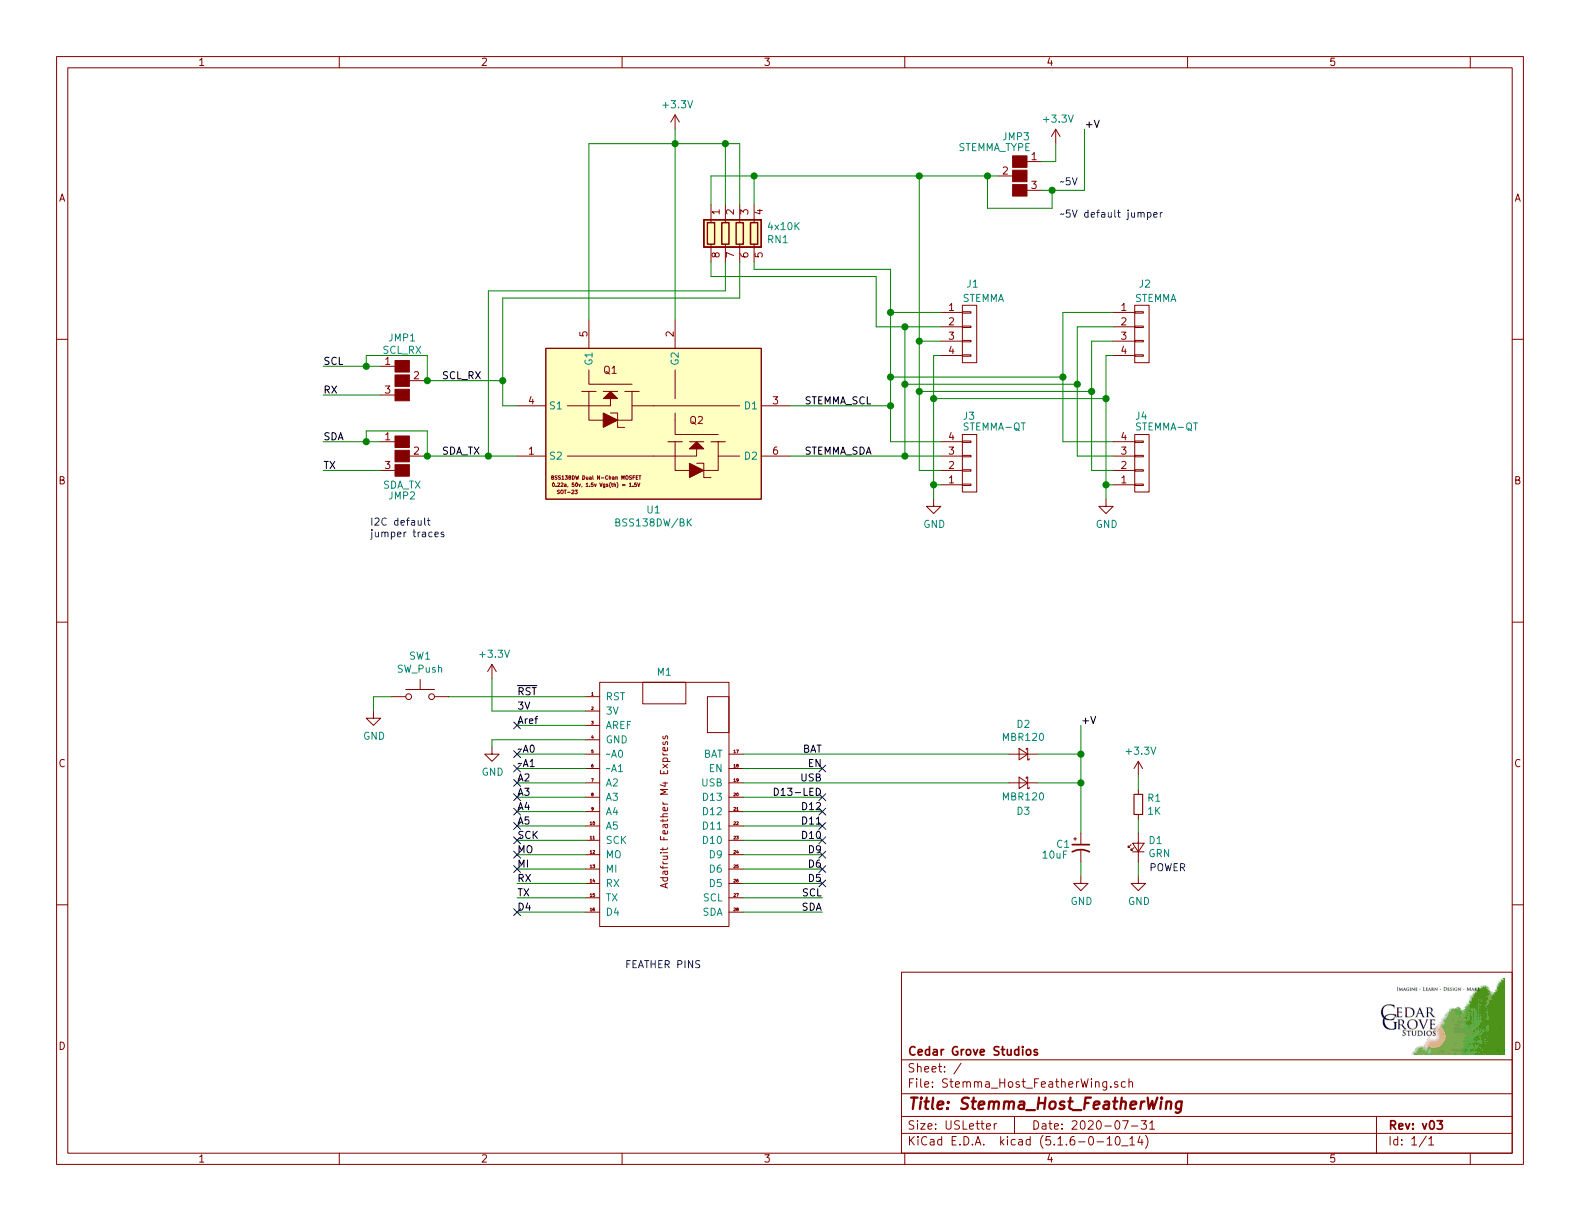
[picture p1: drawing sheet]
EESchema Schematic File Version 4
EELAYER 30 0
EELAYER END
$Descr USLetter 11000 8500
encoding utf-8
Sheet 1 1
Title "Stemma_Host_FeatherWing"
Date "2020-07-31"
Rev "v03"
Comp "Cedar Grove Studios"
Comment1 ""
Comment2 ""
Comment3 ""
Comment4 ""
$EndDescr
Text Label 3600 4950 0    50   ~ 0
3V
Text Label 3600 5250 0    50   ~ 0
~~A0
Text Label 5725 5450 2    50   ~ 0
USB
Text Label 3600 5450 0    50   ~ 0
A2
Text Label 5725 6350 2    50   ~ 0
SDA
Text Label 5725 6250 2    50   ~ 0
SCL
Text Label 3600 5550 0    50   ~ 0
A3
$Comp
L power:GND #PWR0101
U 1 1
P 3425 5200
F 0 "#PWR0101" H 3425 4950 50  0001 C CNN
F 1 "GND" H 3430 5027 50  0000 C CNN
F 2 "" H 3425 5200 50  0001 C CNN
F 3 "" H 3425 5200 50  0001 C CNN
	1    3425 5200
	1    0    0    -1  
$EndComp
Wire Wire Line
	4075 4950 3425 4950
$Comp
L power:+3.3V #PWR0102
U 1 1
P 3425 4725
F 0 "#PWR0102" H 3425 4575 50  0001 C CNN
F 1 "+3.3V" H 3440 4898 50  0000 C CNN
F 2 "" H 3425 4725 50  0001 C CNN
F 3 "" H 3425 4725 50  0001 C CNN
	1    3425 4725
	1    0    0    -1  
$EndComp
Wire Wire Line
	3600 5250 4075 5250
Wire Wire Line
	3600 5350 4075 5350
$Comp
L Stemma_Host_FeatherWing-rescue:CONN_01X04-conn J1
U 1 1
P 6750 2325
F 0 "J1" H 6725 2675 50  0000 L CNN
F 1 "STEMMA" H 6700 2575 50  0000 L CNN
F 2 "Connectors_JST:JST_PH_S4B-PH-SM4-TB_04x2.00mm_Angled" H 6750 2325 50  0001 C CNN
F 3 "" H 6750 2325 50  0001 C CNN
	1    6750 2325
	1    0    0    -1  
$EndComp
$Comp
L power:+3.3V #PWR0103
U 1 1
P 4700 900
F 0 "#PWR0103" H 4700 750 50  0001 C CNN
F 1 "+3.3V" H 4715 1073 50  0000 C CNN
F 2 "" H 4700 900 50  0001 C CNN
F 3 "" H 4700 900 50  0001 C CNN
	1    4700 900 
	1    0    0    -1  
$EndComp
$Comp
L power:GND #PWR0104
U 1 1
P 6500 3475
F 0 "#PWR0104" H 6500 3225 50  0001 C CNN
F 1 "GND" H 6505 3302 50  0000 C CNN
F 2 "" H 6500 3475 50  0001 C CNN
F 3 "" H 6500 3475 50  0001 C CNN
	1    6500 3475
	1    0    0    -1  
$EndComp
Text Label 3600 5350 0    50   ~ 0
~~A1
Wire Wire Line
	3600 5450 4075 5450
Text Label 3600 5750 0    50   ~ 0
A5
Wire Wire Line
	3600 5550 4075 5550
Wire Wire Line
	3600 5650 4075 5650
Text Label 5725 5950 2    50   ~ 0
D9
Text Label 5725 5550 2    50   ~ 0
D13-LED
Wire Wire Line
	5175 5550 5725 5550
Wire Wire Line
	5175 5650 5725 5650
Wire Wire Line
	5175 5750 5725 5750
Wire Wire Line
	5175 5850 5725 5850
Wire Wire Line
	5175 5950 5725 5950
Wire Wire Line
	5175 6050 5725 6050
Wire Wire Line
	5175 6250 5725 6250
Wire Wire Line
	5175 6350 5725 6350
Wire Wire Line
	5175 5350 5725 5350
Text Label 3600 5850 0    50   ~ 0
SCK
Wire Wire Line
	3600 5850 4075 5850
Wire Wire Line
	3600 5950 4075 5950
Wire Wire Line
	3600 5750 4075 5750
Text Label 3600 5650 0    50   ~ 0
A4
Text Label 5725 5650 2    50   ~ 0
D12
Text Label 5725 5750 2    50   ~ 0
D11
Text Label 5725 5850 2    50   ~ 0
D10
Text Label 3600 5950 0    50   ~ 0
MO
Text Label 5725 6050 2    50   ~ 0
D6
Wire Wire Line
	5175 6150 5725 6150
Text Label 5725 6150 2    50   ~ 0
D5
Wire Wire Line
	3600 6050 4075 6050
Text Label 3600 6050 0    50   ~ 0
MI
Text Label 3600 5050 0    50   ~ 0
Aref
Wire Wire Line
	3600 5050 4075 5050
Text Label 3600 4850 0    50   ~ 0
~RST
Text Label 5725 5250 2    50   ~ 0
BAT
Text Label 5725 5350 2    50   ~ 0
EN
Text Label 3600 6150 0    50   ~ 0
RX
Text Label 3600 6250 0    50   ~ 0
TX
Text Label 3600 6350 0    50   ~ 0
D4
$Comp
L Stemma_Host_FeatherWing-rescue:R_Pack04-device RN1
U 1 1
P 5150 1625
F 0 "RN1" H 5338 1671 50  0000 L CNN
F 1 "4x10K" H 5338 1580 50  0000 L CNN
F 2 "Resistors_SMD:R_Array_Convex_4x0603" V 5425 1625 50  0001 C CNN
F 3 "" H 5150 1625 50  0001 C CNN
	1    5150 1625
	1    0    0    1   
$EndComp
Text Label 5600 3175 0    50   ~ 0
STEMMA_SDA
Text Label 3075 2650 0    50   ~ 0
SCL_RX
Text Label 3075 3175 0    50   ~ 0
SDA_TX
$Comp
L Stemma_Host_FeatherWing-rescue:GS3-conn JMP1
U 1 1
P 2800 2650
F 0 "JMP1" H 2800 2950 50  0000 C CNN
F 1 "SCL_RX" H 2800 2864 50  0000 C CNN
F 2 "Connectors:GS3" V 2888 2576 50  0001 C CNN
F 3 "" H 2800 2650 50  0001 C CNN
	1    2800 2650
	1    0    0    -1  
$EndComp
$Comp
L Stemma_Host_FeatherWing-rescue:GS3-conn JMP2
U 1 1
P 2800 3175
F 0 "JMP2" H 2800 2900 50  0000 C CNN
F 1 "SDA_TX" H 2800 2975 50  0000 C CNN
F 2 "Connectors:GS3" V 2888 3101 50  0001 C CNN
F 3 "" H 2800 3175 50  0001 C CNN
	1    2800 3175
	1    0    0    -1  
$EndComp
Wire Wire Line
	2650 2550 2550 2550
Text Label 2250 2550 0    50   ~ 0
SCL
Wire Wire Line
	2650 2750 2250 2750
Wire Wire Line
	2650 3075 2550 3075
Text Label 2250 3075 0    50   ~ 0
SDA
Wire Wire Line
	2650 3275 2250 3275
$Comp
L Stemma_Host_FeatherWing-rescue:LED_Small-device D1
U 1 1
P 7925 5900
F 0 "D1" V 7971 5832 50  0000 R CNN
F 1 "GRN" V 7880 5832 50  0000 R CNN
F 2 "Adafruit:Cedar_Grove_logo_lighted" V 7925 5900 50  0001 C CNN
F 3 "" V 7925 5900 50  0001 C CNN
	1    7925 5900
	0    -1   -1   0   
$EndComp
$Comp
L Stemma_Host_FeatherWing-rescue:R_Small-device R1
U 1 1
P 7925 5600
F 0 "R1" H 7984 5646 50  0000 L CNN
F 1 "1K" H 7984 5555 50  0000 L CNN
F 2 "Resistors_SMD:R_0805" H 7925 5600 50  0001 C CNN
F 3 "" H 7925 5600 50  0001 C CNN
	1    7925 5600
	1    0    0    -1  
$EndComp
$Comp
L power:+3.3V #PWR0105
U 1 1
P 7925 5400
F 0 "#PWR0105" H 7925 5250 50  0001 C CNN
F 1 "+3.3V" H 7940 5573 50  0000 C CNN
F 2 "" H 7925 5400 50  0001 C CNN
F 3 "" H 7925 5400 50  0001 C CNN
	1    7925 5400
	1    0    0    -1  
$EndComp
$Comp
L power:GND #PWR0106
U 1 1
P 7925 6100
F 0 "#PWR0106" H 7925 5850 50  0001 C CNN
F 1 "GND" H 7930 5927 50  0000 C CNN
F 2 "" H 7925 6100 50  0001 C CNN
F 3 "" H 7925 6100 50  0001 C CNN
	1    7925 6100
	1    0    0    -1  
$EndComp
Wire Wire Line
	7925 5500 7925 5400
Wire Wire Line
	7925 5800 7925 5700
Wire Wire Line
	7925 6100 7925 6000
Text Notes 8000 6075 0    50   ~ 0
POWER
Text Label 2250 3275 0    50   ~ 0
TX
Text Label 2250 2750 0    50   ~ 0
RX
Wire Wire Line
	2950 3175 2975 3175
Wire Wire Line
	2950 2650 2975 2650
Text Label 7550 900  0    50   ~ 0
+V
$Comp
L Stemma_Host_FeatherWing-rescue:Feather_M4_Express-Adafruit M1
U 1 1
P 4625 5650
F 0 "M1" H 4625 6623 50  0000 C CNN
F 1 "Feather_M4_Express" H 4625 6650 50  0001 C CNN
F 2 "Adafruit:Adafruit_Feather_M4_Express_bare" H 4625 5700 50  0001 C CNN
F 3 "" H 4625 5700 50  0001 C CNN
	1    4625 5650
	1    0    0    -1  
$EndComp
$Comp
L Stemma_Host_FeatherWing-rescue:CONN_01X04-conn J4
U 1 1
P 7950 3225
F 0 "J4" H 7900 2900 50  0000 L CNN
F 1 "STEMMA-QT" H 7900 2975 50  0000 L CNN
F 2 "Connectors_JST:JST_SH_SM04B-SRSS-TB_04x1.00mm_Angled" H 7950 3225 50  0001 C CNN
F 3 "" H 7950 3225 50  0001 C CNN
	1    7950 3225
	1    0    0    1   
$EndComp
$Comp
L Stemma_Host_FeatherWing-rescue:CONN_01X04-conn J2
U 1 1
P 7950 2325
F 0 "J2" H 7925 2675 50  0000 L CNN
F 1 "STEMMA" H 7900 2575 50  0000 L CNN
F 2 "Connectors_JST:JST_PH_S4B-PH-SM4-TB_04x2.00mm_Angled" H 7950 2325 50  0001 C CNN
F 3 "" H 7950 2325 50  0001 C CNN
	1    7950 2325
	1    0    0    -1  
$EndComp
$Comp
L power:GND #PWR0107
U 1 1
P 7700 3475
F 0 "#PWR0107" H 7700 3225 50  0001 C CNN
F 1 "GND" H 7705 3302 50  0000 C CNN
F 2 "" H 7700 3475 50  0001 C CNN
F 3 "" H 7700 3475 50  0001 C CNN
	1    7700 3475
	1    0    0    -1  
$EndComp
Wire Wire Line
	6550 3375 6500 3375
Wire Wire Line
	6500 3375 6500 3475
Wire Wire Line
	7700 3375 7700 3475
Text Label 5600 2825 0    50   ~ 0
STEMMA_SCL
Wire Wire Line
	7500 3175 7750 3175
Wire Wire Line
	7500 2275 7750 2275
Wire Wire Line
	7700 3375 7750 3375
Wire Wire Line
	7600 3275 7600 2725
Wire Wire Line
	7600 3275 7750 3275
Wire Wire Line
	7600 2375 7750 2375
Wire Wire Line
	7700 2475 7750 2475
Wire Wire Line
	7700 2475 7700 2775
Connection ~ 7700 3375
Wire Wire Line
	7750 3075 7400 3075
Wire Wire Line
	7400 3075 7400 2625
Wire Wire Line
	7400 2175 7750 2175
Wire Wire Line
	7500 2275 7500 2675
Wire Wire Line
	6500 2475 6550 2475
Connection ~ 6500 3375
Wire Wire Line
	6550 3275 6400 3275
Wire Wire Line
	6400 2375 6550 2375
Wire Wire Line
	6300 2275 6550 2275
Wire Wire Line
	6300 3175 6550 3175
Wire Wire Line
	6550 3075 6200 3075
Wire Wire Line
	6200 2175 6550 2175
Connection ~ 7400 2625
Wire Wire Line
	7400 2625 7400 2175
Connection ~ 7500 2675
Wire Wire Line
	7500 2675 7500 3175
Connection ~ 7600 2725
Wire Wire Line
	7600 2725 7600 2375
Connection ~ 7700 2775
Wire Wire Line
	7700 2775 7700 3375
Wire Wire Line
	6500 2475 6500 2775
Wire Wire Line
	6400 2375 6400 2725
Wire Wire Line
	6200 2175 6200 2625
Wire Wire Line
	6200 2625 7400 2625
Connection ~ 6200 2625
Wire Wire Line
	6200 2625 6200 2825
Wire Wire Line
	6300 2675 7500 2675
Connection ~ 6300 2675
Wire Wire Line
	6300 2675 6300 3175
Wire Wire Line
	6400 2725 7600 2725
Connection ~ 6400 2725
Wire Wire Line
	6400 2725 6400 3275
Wire Wire Line
	6500 2775 7700 2775
Connection ~ 6500 2775
Wire Wire Line
	6500 2775 6500 3375
Wire Wire Line
	5500 2825 6200 2825
Wire Wire Line
	4700 900  4700 1000
$Comp
L Stemma_Host_FeatherWing-rescue:BSS138DW-Y-F_ALT-Adafruit U1
U 1 1
P 4550 2925
F 0 "U1" H 4550 2303 50  0000 C CNN
F 1 "BSS138DW/BK" H 4550 2212 50  0000 C CNN
F 2 "TO_SOT_Packages_SMD:SOT-363_SC-70-6" H 4550 2925 50  0001 C CNN
F 3 "" H 4550 2925 50  0001 C CNN
	1    4550 2925
	-1   0    0    -1  
$EndComp
Wire Wire Line
	5500 3175 6300 3175
Wire Wire Line
	6300 2275 6300 2675
Connection ~ 6200 2825
Wire Wire Line
	6200 2825 6200 3075
Connection ~ 6300 3175
Wire Wire Line
	5250 1825 5250 1875
Wire Wire Line
	5250 1875 6200 1875
Wire Wire Line
	6200 1875 6200 2175
Connection ~ 6200 2175
Wire Wire Line
	6300 2275 6100 2275
Wire Wire Line
	6100 2275 6100 1925
Wire Wire Line
	6100 1925 4950 1925
Wire Wire Line
	4950 1925 4950 1825
Connection ~ 6300 2275
Wire Wire Line
	5150 1825 5150 2075
Wire Wire Line
	5150 2075 3500 2075
Wire Wire Line
	3500 2075 3500 2650
Wire Wire Line
	3500 2825 3600 2825
Wire Wire Line
	5050 1825 5050 2025
Wire Wire Line
	5050 2025 3400 2025
Wire Wire Line
	3600 3175 3400 3175
Wire Wire Line
	4700 2225 4700 1000
Wire Wire Line
	4100 2225 4100 1000
Wire Wire Line
	4100 1000 4700 1000
Connection ~ 4700 1000
Wire Wire Line
	5050 1425 5050 1000
Wire Wire Line
	4700 1000 5050 1000
Connection ~ 5050 1000
Wire Wire Line
	5150 1425 5150 1000
Wire Wire Line
	5050 1000 5150 1000
Wire Wire Line
	4950 1225 4950 1425
Wire Wire Line
	5250 1425 5250 1225
Connection ~ 5250 1225
Wire Wire Line
	5250 1225 4950 1225
Connection ~ 3400 3175
Connection ~ 3500 2650
Wire Wire Line
	3500 2650 3500 2825
Wire Wire Line
	3400 2025 3400 3175
Wire Wire Line
	3425 5200 3425 5150
Wire Wire Line
	4075 6150 3600 6150
Wire Wire Line
	3600 6250 4075 6250
Wire Wire Line
	4075 6350 3600 6350
$Comp
L power:GND #PWR0108
U 1 1
P 7525 6100
F 0 "#PWR0108" H 7525 5850 50  0001 C CNN
F 1 "GND" H 7530 5927 50  0000 C CNN
F 2 "" H 7525 6100 50  0001 C CNN
F 3 "" H 7525 6100 50  0001 C CNN
	1    7525 6100
	1    0    0    -1  
$EndComp
$Comp
L Stemma_Host_FeatherWing-rescue:CP1_Small-device C1
U 1 1
P 7525 5900
F 0 "C1" H 7350 5925 50  0000 L CNN
F 1 "10uF" H 7250 5850 50  0000 L CNN
F 2 "Capacitors_SMD:C_0805" H 7525 5900 50  0001 C CNN
F 3 "" H 7525 5900 50  0001 C CNN
	1    7525 5900
	1    0    0    -1  
$EndComp
Text Label 7525 5050 0    50   ~ 0
+V
Wire Wire Line
	3425 4950 3425 4725
Wire Wire Line
	5250 1225 6400 1225
NoConn ~ 3600 5050
NoConn ~ 3600 5250
NoConn ~ 3600 5350
NoConn ~ 3600 5450
NoConn ~ 3600 5550
NoConn ~ 3600 5650
NoConn ~ 3600 5750
NoConn ~ 3600 5850
NoConn ~ 3600 5950
NoConn ~ 3600 6050
NoConn ~ 3600 6350
NoConn ~ 5725 6150
NoConn ~ 5725 6050
NoConn ~ 5725 5950
NoConn ~ 5725 5850
NoConn ~ 5725 5750
NoConn ~ 5725 5650
NoConn ~ 5725 5550
NoConn ~ 5725 5350
Text Notes 4350 6750 0    50   ~ 0
FEATHER PINS
Wire Wire Line
	7550 900  7550 1325
Connection ~ 6400 2375
Wire Wire Line
	6400 1225 6400 2375
Wire Wire Line
	2550 2550 2550 2475
Wire Wire Line
	2550 2475 2975 2475
Wire Wire Line
	2975 2475 2975 2650
Connection ~ 2550 2550
Wire Wire Line
	2550 2550 2250 2550
Connection ~ 2975 2650
Wire Wire Line
	2975 2650 3500 2650
Wire Wire Line
	2550 3075 2550 3000
Wire Wire Line
	2550 3000 2975 3000
Wire Wire Line
	2975 3000 2975 3175
Connection ~ 2550 3075
Wire Wire Line
	2550 3075 2250 3075
Connection ~ 2975 3175
Wire Wire Line
	2975 3175 3400 3175
Text Notes 2575 3750 0    50   ~ 0
I2C default\njumper traces
$Comp
L Stemma_Host_FeatherWing-rescue:D_Schottky_Small-device D2
U 1 1
P 7125 5250
F 0 "D2" H 7125 5045 50  0000 C CNN
F 1 "MBR120" H 7125 5136 50  0000 C CNN
F 2 "Diodes_SMD:D_SOD-123F" V 7125 5250 50  0001 C CNN
F 3 "" V 7125 5250 50  0001 C CNN
	1    7125 5250
	-1   0    0    1   
$EndComp
$Comp
L Stemma_Host_FeatherWing-rescue:D_Schottky_Small-device D3
U 1 1
P 7125 5450
F 0 "D3" H 7125 5650 50  0000 C CNN
F 1 "MBR120" H 7125 5550 50  0000 C CNN
F 2 "Diodes_SMD:D_SOD-123F" V 7125 5450 50  0001 C CNN
F 3 "" V 7125 5450 50  0001 C CNN
	1    7125 5450
	-1   0    0    1   
$EndComp
Wire Wire Line
	7525 6000 7525 6100
Wire Wire Line
	7525 5050 7525 5250
Wire Wire Line
	7225 5250 7525 5250
Connection ~ 7525 5250
Wire Wire Line
	7525 5250 7525 5450
Wire Wire Line
	7225 5450 7525 5450
Wire Wire Line
	3425 5150 4075 5150
Wire Wire Line
	3125 4850 4075 4850
$Comp
L power:GND #PWR0109
U 1 1
P 2600 4950
F 0 "#PWR0109" H 2600 4700 50  0001 C CNN
F 1 "GND" H 2605 4777 50  0000 C CNN
F 2 "" H 2600 4950 50  0001 C CNN
F 3 "" H 2600 4950 50  0001 C CNN
	1    2600 4950
	1    0    0    -1  
$EndComp
$Comp
L Stemma_Host_FeatherWing-rescue:SW_Push-switches SW1
U 1 1
P 2925 4850
F 0 "SW1" H 2925 5135 50  0000 C CNN
F 1 "SW_Push" H 2925 5044 50  0000 C CNN
F 2 "Adafruit:TL3330AF_SPST_BUTTON_RT-ANGLE_7.8mm_2.5mm_2.5mm" H 2925 5050 50  0001 C CNN
F 3 "" H 2925 5050 50  0001 C CNN
	1    2925 4850
	1    0    0    -1  
$EndComp
Wire Wire Line
	2600 4850 2725 4850
Wire Wire Line
	2600 4850 2600 4950
Wire Wire Line
	5175 5250 7025 5250
Connection ~ 7525 5450
Wire Wire Line
	7525 5450 7525 5800
Wire Wire Line
	5175 5450 7025 5450
$Comp
L Stemma_Host_FeatherWing-rescue:GS3-conn JMP3
U 1 1
P 7100 1225
F 0 "JMP3" H 7125 1500 50  0000 C CNN
F 1 "STEMMA_TYPE" H 7275 1425 50  0000 C CNN
F 2 "Connectors:GS3" V 7188 1151 50  0001 C CNN
F 3 "" H 7100 1225 50  0001 C CNN
	1    7100 1225
	-1   0    0    -1  
$EndComp
$Comp
L power:+3.3V #PWR0110
U 1 1
P 7350 1000
F 0 "#PWR0110" H 7350 850 50  0001 C CNN
F 1 "+3.3V" H 7365 1173 50  0000 C CNN
F 2 "" H 7350 1000 50  0001 C CNN
F 3 "" H 7350 1000 50  0001 C CNN
	1    7350 1000
	1    0    0    -1  
$EndComp
Wire Wire Line
	6400 1225 6875 1225
Connection ~ 6400 1225
Wire Wire Line
	7250 1125 7350 1125
Wire Wire Line
	7350 1000 7350 1125
Wire Wire Line
	7250 1325 7325 1325
Wire Wire Line
	6875 1225 6875 1450
Wire Wire Line
	6875 1450 7325 1450
Wire Wire Line
	7325 1450 7325 1325
Connection ~ 6875 1225
Wire Wire Line
	6875 1225 6950 1225
Connection ~ 7325 1325
Wire Wire Line
	7325 1325 7550 1325
Text Notes 7375 1300 0    50   ~ 0
~~5V
Text Notes 7375 1525 0    50   ~ 0
~~5V default jumper
$Comp
L Stemma_Host_FeatherWing-rescue:CONN_01X04-conn J3
U 1 1
P 6750 3225
F 0 "J3" H 6700 2900 50  0000 L CNN
F 1 "STEMMA-QT" H 6700 2975 50  0000 L CNN
F 2 "Connectors_JST:JST_SH_SM04B-SRSS-TB_04x1.00mm_Angled" H 6750 3225 50  0001 C CNN
F 3 "" H 6750 3225 50  0001 C CNN
	1    6750 3225
	1    0    0    1   
$EndComp
$EndSCHEMATC
